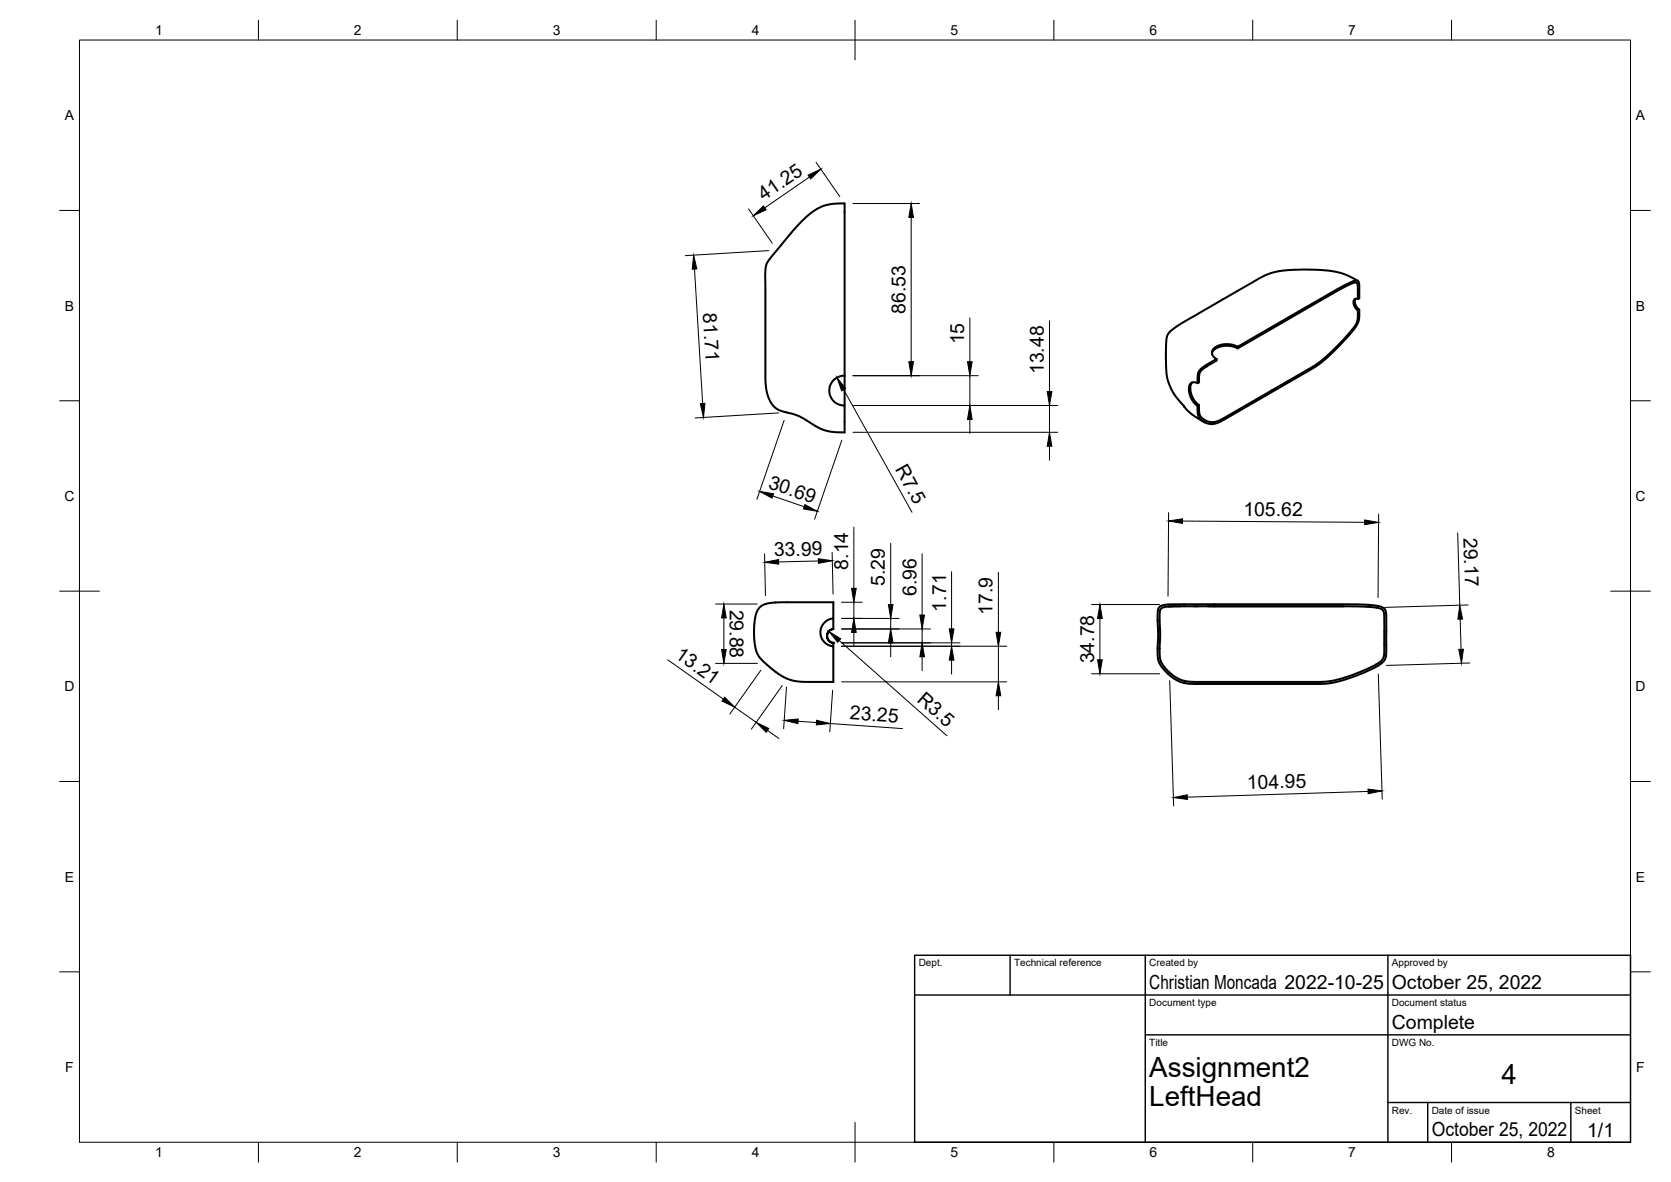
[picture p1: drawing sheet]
<svg xmlns="http://www.w3.org/2000/svg" width="420mm" height="297mm" viewBox="0 0 420 297" stroke-linecap="round" stroke-linejoin="round" font-family="sans-serif">
<!-- layer: Visible -->
<g fill="none" stroke="#000" stroke-width=".51">
<path d="M201.2 56l2.6-2.4 2.7-1.6 2.4-.7 3.5-.2v43.3h-.6a3.8 3.8 0 0 0-3.3 4 3.8 3.8 0 0 0 3.9 3.5v6.8l-3.1-.2-2.2-.5-2.2-1-4-2.4-3.7-1.1a6.1 6.1 0 0 1-4.5-5.7l-.3-2.6 .1-28.1 .4-1 .6-1zM340.9 75.1l-.2 .7 .4 1.2a2.2 2.2 0 0 1 .7 2.2l-.2 1.4-.4 1-3 3.8-4.9 4.8-2.1 1.6-2.2 1.4-21.1 12.2-1.9 .9-1.5 .3-1.3-.3-.8-.5-1-1-.3-1.9a1.24 1.24 0 0 0-.7-1.5l-.7-1-.5-1-.3-1.3 .2-1.3 .3-.5 .4-.2 1.3 .2 .4-.2v-1.9l.4-1 1.2-.9 2.8-1.7v-.4M341.4 70.6l-3.8-1.9-3.7-.7-3-.2h-5.1l-3.5 .2-2.5 .5-1.9 .8-2.2 1.2-18 10.4-3.4 2.3-.9 1.3-.2 2v6.5l.6 3 1.5 3.2 2.9 3.6 1.7 1.5 2.8 1.7M341.4 78l-.1 2.7-1.4 2.3-5.6 5.8-2.1 1.9-2.4 1.6-21.5 12.4-2.3 1.2-.9 .2-1.1-.1-1.7-.9-.7-1.1-.1-2.2M341.4 75.2v-3.7l-.3-.5h-.5l-5 2.4-23.6 13.7a1.44 1.44 0 0 1-1.9 0l-1.3-.2-1.9 .2-1.5 .7-.7 1M341.8 77.8l-.4 .2-.4-.3-.4-.8-.3-.7v-.5l.3-.5h.8l.4-.2-.1-3.8-.2-.6-.6-.1-1.7 .6-2.7 1.4-25.3 14.7M212.4 94.4v7.5M299.8 96.1l-.5 1.1 .2 1.7 .7 1.5 1.3 1.4M305.9 90.2l-2.8 1.7-1.5 1.1-.4 1.1-.1 2.2M311.2 87.2v.4M311.2 87.1a5.5 5.5 0 0 0-6.1 .6 1.57 1.57 0 0 0 .8 2.5M301.5 101.8l-.4 .2"/>
<path d="M190.9 152.7l1.1-.8 2.5-.5 15-.1v3.5a.57 .57 0 0 1 0 .6 .57 .57 0 0 1-.7 .2l-1 .4-.9 .9-.5 1-.1 1.3 .2 1 .7 1 .9 .8 1 .4a.37 .37 0 0 1 .4 .1 .37 .37 0 0 1 0 .4v8.5l-8.4-.1-1.9-.3-2-.8-2.6-1.6-2.6-2.3-1.1-1.3-.7-1.4-.5-2.9v-3.7l.4-2.8zM208.5 158.5l-.5 1 .1 .9 .6 .9 .8 .3-1-.5-.5-1.1 .3-1.2 .6-.6 .6-.1zM209.5 155.4v2.7M294 152.4h.1M296.9 152.4h-2.9M297.8 152.4l-4.5 .1-1.1 .2-.4 .4-.2 1.4 .1 4.8-.1 3.6M297.8 151.9v.5h41.7l6.3 .3 1.5 .3 .6 .8 .2 4.8M300.2 152.4h.9M303.7 152.4h34.1M305.3 151.9h35.8l3.5 .1 2.4 .4 1.1 .6 .4 1-.1 11.1-.4 1-.7 .6-3.6 2-5.8 2.2-3.9 .9-33.8 .1-2.1-.2-1.7-.5-2.1-1.3-2-2.1-.9-1.5-.3-2 .1-4.5-.1-3.9h.5M305.3 151.9h-10.4l-2.7 .3-.6 .3-.4 .5-.1 2.9M305.3 151.9v.5"/>
<path d="M348.6 158.6h-.5v.4v3.1h.5M209.5 161.6v.8M291.1 162.9h.5M348.1 162.1l-.1 2.1a3.9 3.9 0 0 1-2.9 3.3l-6.2 2.5-3.6 1-2 .3h-34.3l-1.5-.3-1.8-.7-2.5-2.2-1.4-2-.2-1.1v-2.1"/>
</g>
<circle cx="209.5" cy="161.6" r=".25" fill="#000"/>
<!-- layer: BORDER -->
<g fill="none" stroke="#000" stroke-width=".25">
<path d="M20 10.1h390v276.9h-390zM65 5.1v5M115 5.1v5M165 5.1v5M215 5.1v10M265 5.1v5M315 5.1v5M365 5.1v5M15 52.9h5M410 52.9h5M15 100.7h5M410 100.7h5"/>
<path d="M15 148.6h10M405 148.6h10M15 196.4h5M410 196.4h5M15 244.2h5M410 244.2h5M65 287v5M115 287v5M165 287v5M215 282.1v9.9M265 287v5M315 287v5"/>
<path d="M365 287v5"/>
</g>
<!-- layer: TITLEBLOCK -->
<path d="M230 240.1h180v46.9h-180zM230 250h180M254 240.1v9.9M288 240.1v46.9M349 240.1v46.9M288 260.1h122M349 277.1h61M359 277.1v9.9M395 277.1v9.9" fill="none" stroke="#000" stroke-width=".36"/>
<!-- layer: FD_Dimensions -->
<g fill="none" stroke="#000" stroke-width=".25">
<path d="M188.2 52.5l6 8.6M203.5 44.5l-11.2 7.7M205.2 40.8l6 8.6M214.5 51.1h16.7M229.1 54.6v36.3M174.6 67.6l2.1 33.8M193.3 63l-21 1.2M243.9 79.9v11M212.1 97.9l17.2 30.8M214.5 94.4h31.5M243.9 94.4v7.5M263.9 80.6v17.8"/>
<path d="M195.7 103.8l-20.9 1.2M197.2 105.6l-6.9 19.9M211.7 110.6l-6.9 19.9M214.5 108.6h51.5M214.5 101.9h51.5M243.9 105.4v3.5M263.9 101.9v6.7M263.9 112.1v3.5M192.2 139.2l.3 10.5M194.3 124.6l7.9 2.7M209.2 138.8l.3 10.5M214.7 132.5v15.4"/>
<path d="M224 136.5v15.4M231.9 139.2v15.4M293.8 128.8l-.1 21M297.3 130.9l45.8 .4M346.6 129.2l-.1 21M366.5 133.9l.6 18.2M179.9 151.8h10.5M182 155.3v7.9M205.8 141l-10 .2M211.6 158.1h22.4M211.6 155.4h14.5M211.6 151.3h5.2"/>
<path d="M214.7 151.3v4.1M214.7 158.9v3.5M224 155.4v2.7M231.9 158.1v3.5M239.3 143.7v14.3M251 143.8v15.1M274.5 151.9h17.1M276.6 155.4v10.4M367.2 155.6l.2 7.6M369.1 152l-20.9 .6M167.9 165.8l14 9.9M179.9 166.7h10.5"/>
<path d="M184.7 177.7l5.4 3.8M191.3 168.4l-7.8 11M196.7 172.3l-7.8 10.9M197.8 172.6l-.8 10.5M209.4 173.4l-.8 10.5M211 161l27.1 23.9M211.6 171.4h41.6M211.6 162.4h41.6M211.6 161.6h29.8M224 161.6v3.5M231.9 165v3.5M239.3 161.6v.8"/>
<path d="M239.3 165.9v3.5M251 162.4v9M251 174.8v3.6M274.5 169.3h17.1M294.1 171.1l1 31.4M346.6 169.4l1 31.5M369.6 166.6l-21 .6M193 183.6l2.8 2M200.7 181.3l4.6 .3M208.8 181.8l18.1 1.3M344 198.9l-45.5 1.4"/>
</g>
<g fill="#000" stroke="#000" stroke-width=".25">
<path d="M189.4 54.2l2.6-2.4 .6 .9zM203.2 44l3.2-1.5-2.6 2.5zM229.1 51.1l.6 3.5h-1.2zM174.4 64.1l.8 3.5-1.1 .1zM210.4 94.9l2.2 2.7-1 .6zM228.5 90.9h1.2l-.6 3.5zM243.3 90.9h1.1l-.5 3.5zM263.3 98.4h1.2l-.6 3.5zM176.1 101.4h1.1l-.3 3.5zM243.9 101.9l.5 3.5h-1.1zM263.9 108.6l.6 3.5h-1.2zM191 123.5l3.5 .6-.4 1.1z"/>
<path d="M202.4 126.8l3.1 1.7-3.5-.6zM293.8 130.9l3.5-.5v1.1zM343.1 130.7l3.5 .6-3.5 .6zM182 151.8l.6 3.5h-1.2zM192.3 141.3l3.5-.7v1.2zM205.8 140.4l3.5 .5-3.5 .7zM214.7 155.4l.6 3.5h-1.2zM214.1 147.9h1.2l-.6 3.4zM223.4 151.9h1.1l-.5 3.5zM231.3 154.6h1.2l-.6 3.5zM238.7 158h1.2l-.6 3.6zM250.5 158.9h1.1l-.6 3.5z"/>
<path d="M276.6 151.9l.6 3.5h-1.2zM367.1 152.1l.6 3.5h-1.1zM182.2 175.2l2.5 2.5-3.2-1.5zM181.4 163.2h1.2l-.6 3.5zM208.4 158.7l3 1.8-.8 .9zM224 158.1l.5 3.5h-1.1zM231.9 161.6l.6 3.4h-1.2zM239.3 162.4l.6 3.5h-1.2zM251 171.4l.6 3.4h-1.1zM276 165.8h1.2l-.6 3.5zM366.8 163.2h1.2l-.5 3.5zM190.1 181.5l3.2 1.6-.6 .9z"/>
<path d="M197.2 181l3.5-.3-.1 1.1zM205.3 181l3.5 .8-3.5 .4zM295 200.4l3.5-.7 .1 1.2zM344 198.3l3.5 .5-3.5 .7z"/>
</g>
<g font-size="7">
<text x="289" y="270.6">Assignment2</text>
<text x="377.5" y="272.3">4</text>
<text x="289" y="278.1">LeftHead</text>
</g>
<g font-size="4.9">
<text x="192.1" y="50.6" transform="rotate(-35 192.1 50.6)">41.25</text>
<text x="176.8" y="78.7" transform="rotate(87 176.8 78.7)">81.71</text>
<text x="227.6" y="78.9" transform="rotate(-90 227.6 78.9)">86.53</text>
<text x="242.4" y="86.5" transform="rotate(-90 242.4 86.5)">15</text>
<text x="262.4" y="94" transform="rotate(-90 262.4 94)">13.48</text>
<text x="225" y="118" transform="rotate(61 225 118)">R7.5</text>
<text x="193" y="122.6" transform="rotate(19 193 122.6)">30.69</text>
<text x="312.6" y="129.6">105.62</text>
<text x="368" y="135.2" transform="rotate(88 368 135.2)">29.17</text>
<text x="194.6" y="139.8" transform="rotate(-1 194.6 139.8)">33.99</text>
<text x="213.2" y="143.2" transform="rotate(-90 213.2 143.2)">8.14</text>
<text x="222.5" y="147.2" transform="rotate(-90 222.5 147.2)">5.29</text>
<text x="230.4" y="149.8" transform="rotate(-90 230.4 149.8)">6.96</text>
<text x="183.5" y="153.2" transform="rotate(90 183.5 153.2)">29.88</text>
<text x="237.9" y="153.7" transform="rotate(-90 237.9 153.7)">1.71</text>
<text x="249.6" y="154.5" transform="rotate(-90 249.6 154.5)">17.9</text>
<text x="169.5" y="165.1" transform="rotate(35 169.5 165.1)">13.21</text>
<text x="275.1" y="166.7" transform="rotate(-90 275.1 166.7)">34.78</text>
<text x="230.4" y="176.2" transform="rotate(41 230.4 176.2)">R3.5</text>
<text x="213.6" y="180.7" transform="rotate(4 213.6 180.7)">23.25</text>
<text x="313.6" y="198.4" transform="rotate(-2 313.6 198.4)">104.95</text>
<text x="289" y="248.5">Christian Moncada 2022-10-25</text>
<text x="350" y="248.5">October 25, 2022</text>
<text x="350" y="258.6">Complete</text>
<text x="360" y="285.5">October 25, 2022</text>
<text x="399.1" y="285.7">1/1</text>
</g>
<g font-size="3.5">
<text x="39" y="8.8">1</text>
<text x="89" y="8.8">2</text>
<text x="139" y="8.8">3</text>
<text x="189" y="8.8">4</text>
<text x="239" y="8.8">5</text>
<text x="289" y="8.8">6</text>
<text x="339" y="8.8">7</text>
<text x="389" y="8.8">8</text>
<text x="16.3" y="30.2">A</text>
<text x="411.3" y="30.2">A</text>
<text x="16.3" y="78">B</text>
<text x="411.3" y="78">B</text>
<text x="16.2" y="125.9">C</text>
<text x="411.2" y="125.9">C</text>
<text x="16.2" y="173.7">D</text>
<text x="411.2" y="173.7">D</text>
<text x="16.3" y="221.6">E</text>
<text x="411.3" y="221.6">E</text>
<text x="16.4" y="269.4">F</text>
<text x="411.4" y="269.4">F</text>
<text x="39" y="290.8">1</text>
<text x="89" y="290.8">2</text>
<text x="139" y="290.8">3</text>
<text x="189" y="290.8">4</text>
<text x="239" y="290.8">5</text>
<text x="289" y="290.8">6</text>
<text x="339" y="290.8">7</text>
<text x="389" y="290.8">8</text>
</g>
<g font-size="2.5">
<text x="231" y="242.9">Dept.</text>
<text x="255" y="242.9">Technical reference</text>
<text x="289" y="242.9">Created by</text>
<text x="350" y="242.9">Approved by</text>
<text x="289" y="252.8">Document type</text>
<text x="350" y="252.8">Document status</text>
<text x="289" y="262.9">Title</text>
<text x="350" y="262.9">DWG No.</text>
<text x="350" y="279.9">Rev.</text>
<text x="360" y="279.9">Date of issue</text>
<text x="396" y="279.9">Sheet</text>
</g>
</svg>
